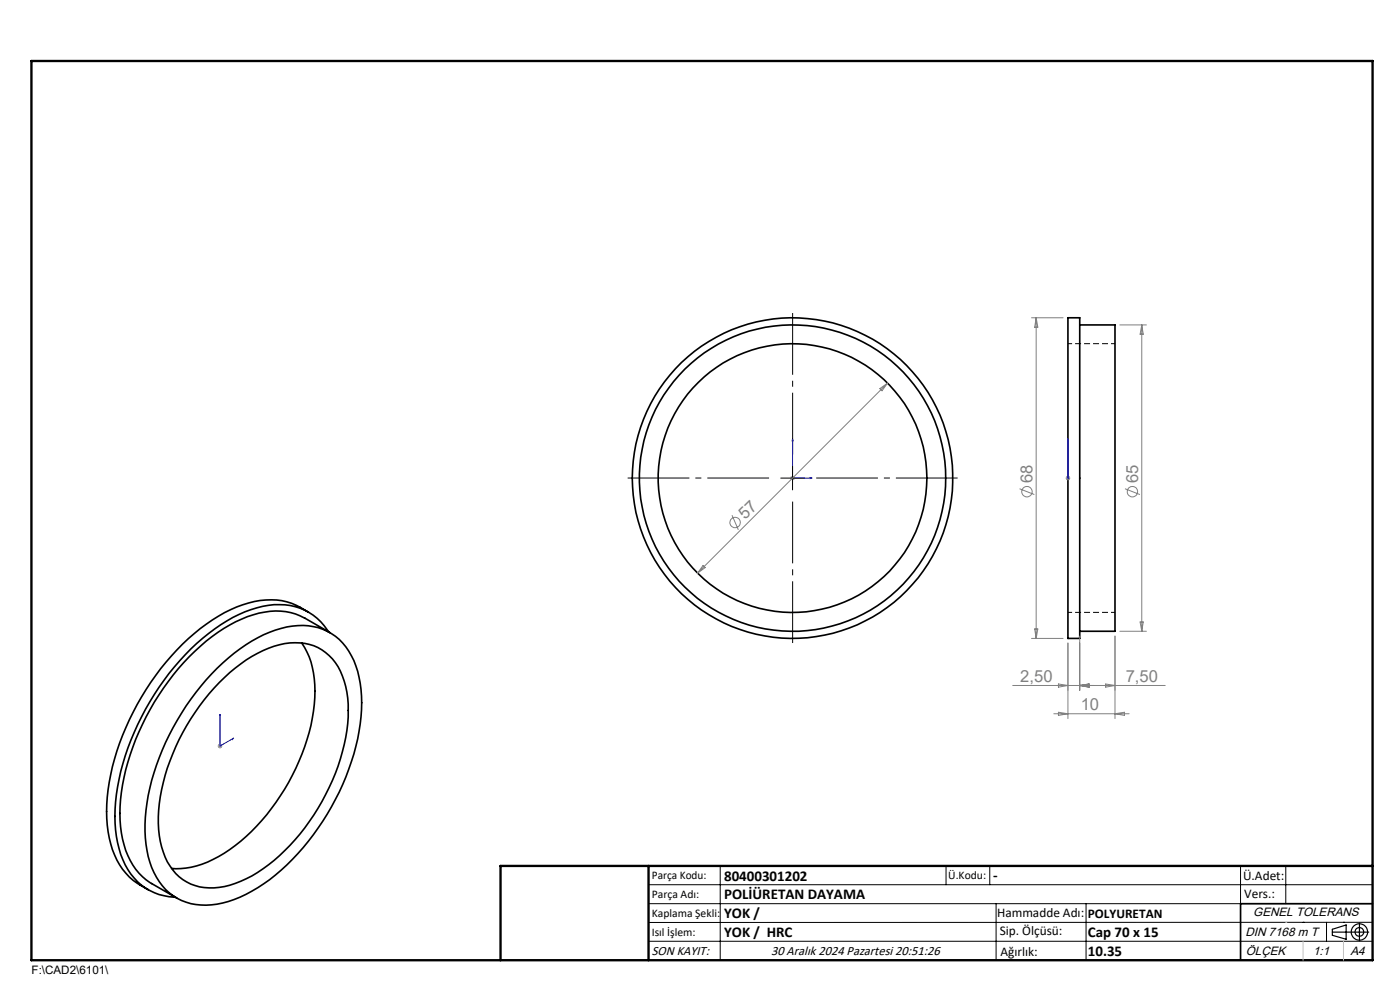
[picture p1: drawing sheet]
<svg xmlns="http://www.w3.org/2000/svg" width="297mm" height="210mm" viewBox="0 0 297 210" stroke-linecap="round" stroke-linejoin="round" font-family="sans-serif">
<g fill="none" stroke="#000" stroke-width=".35">
<path d="M226.6 67.4h2.5v68h-2.5zM229.1 68.9h7.4v65h-7.4M64 136.4a18.9 18.9 0 0 1 2.7 13 45.6 45.6 0 0 1-18 30.8 19 19 0 0 1-12.3 4M65.4 129.8a14.5 14.5 0 0 0-13.9-1.5 38.5 38.5 0 0 0-16.3 12.2 54.9 54.9 0 0 0-12.4 28.6 22.6 22.6 0 0 0 3.2 15.3 14 14 0 0 0 5.4 4.3M69.7 134a12.2 12.2 0 0 0-12.7-5.6 28.2 28.2 0 0 0-14 7 55 55 0 0 0-18.5 34.7 22.7 22.7 0 0 0 3.3 15.3 12 12 0 0 0 9.4 4.9M70 134.2l-5.3-3.1a13.3 13.3 0 0 0-11-.7 34.3 34.3 0 0 0-14.7 10.1 53.2 53.2 0 0 0-13.4 29.1 21.4 21.4 0 0 0 3.2 14.8 12 12 0 0 0 3.4 3l5.3 3.1M46 141.8a30.9 30.9 0 0 1 14.9-8.8 12 12 0 0 1 14.6 8.2 29.9 29.9 0 0 1 0 17.1 52.6 52.6 0 0 1-19.6 29.2 22 22 0 0 1-13.3 4.5 11.7 11.7 0 0 1-10.4-8 29.1 29.1 0 0 1-.4-16.8 54.4 54.4 0 0 1 14.2-25.4zM46.5 144.8a27.1 27.1 0 0 1 13.9-8.3 10.6 10.6 0 0 1 12.6 8 28.3 28.3 0 0 1-.8 16.5 46.1 46.1 0 0 1-16.4 23.3 19 19 0 0 1-12.5 4 10.3 10.3 0 0 1-8.7-7.5 27.3 27.3 0 0 1 .4-16.3 48 48 0 0 1 11.5-19.7zM291.2 191.7h-28v12"/>
<circle cx="168.1" cy="101.4" r="32.5"/>
<circle cx="168.1" cy="101.4" r="28.5"/>
<circle cx="168.1" cy="101.4" r="34"/>
</g>
<path d="M236.6 72.9h-10M226.6 129.9h10" fill="none" stroke="#000" stroke-width=".21" stroke-dasharray="1.3 .6" stroke-dashoffset=".4" stroke-linecap="butt"/>
<g fill="none" stroke="#808080" stroke-width=".21">
<path d="M218.8 67.4h6.7M219.8 67.4v68M219.8 67.4l.4 2h-.7zM237.6 68.9h5.6M242.2 68.9v65M242.2 68.9l.3 2h-.6zM186.7 82.4l1.6-1.1-1.2 1.6zM188.3 81.3l-40.3 40.3M149.2 119.9l.4 .5-1.6 1.2zM155.3 109.3l1.3 3.1M167.6 101.4h1M167.8 101.1l.7 .7"/>
<path d="M168.1 100.9v1M216.3 103.7l3.1 1.2M226.1 101.4h.9M226.2 101.1l.7 .7M226.6 100.9v1M226.9 101.1l-.7 .7M238.7 103.7l3.1 1.2M218.8 135.4h6.7M219.5 133.4h.7l-.4 2zM226.6 136.4v16M229.1 134.9v11.5M236.5 134.9v17.5"/>
<path d="M237.6 133.9h5.6M241.9 131.9h.6l-.3 2zM46.2 158.2h1M46.3 157.9l.7 .7M46.7 157.8v1M47 157.9l-.7 .7M214.8 145.4h32.4M223.6 151.4h15.9M224.5 145.1l2.1 .3-2.1 .4zM224.5 151.1l2.1 .3-2.1 .4zM229.1 145.4l1.9-.3v.7zM234.6 145.1l1.9 .3-1.9 .4z"/>
<path d="M236.5 151.4l2-.3v.7z"/>
<circle cx="156" cy="110.8" r="1.1"/>
<circle cx="217.9" cy="104.3" r="1.11"/>
<circle cx="240.2" cy="104.3" r="1.11"/>
</g>
<g fill="none" stroke="#000" stroke-width=".25">
<path d="M282.6 197.7h7.8M282.6 197.1l3-.9v3l-3-.8zM288.4 195.8v3.8M106.2 203.7h185"/>
<circle cx="288.4" cy="197.7" r="1.74"/>
<circle cx="288.4" cy="197.7" r=".93"/>
</g>
<path d="M168.1 93.1l.1 .4h-.2zM168.1 93.1v8.3h4.2M226.6 93.1v.4v-.4M226.6 93.1v8.3M171.9 101.3l.4 .1-.4 .1zM226.6 101.3v.2zM226.6 101.4h.1M46.7 151.5v6.7l2.9-1.6M46.7 151.5v.3l-.1 .1zM49.3 156.7l.3-.1-.3 .2z" fill="none" stroke="#00f" stroke-width=".21"/>
<path d="M168.2 96.4v-30M163.2 101.4h-30M168.2 106.4v30M173.2 101.4h30" fill="none" stroke="#000" stroke-width=".21" stroke-dasharray="15.2 1.3 1.3 1.3" stroke-dashoffset="2.1" stroke-linecap="butt"/>
<g fill="none" stroke="#000" stroke-width=".21">
<path d="M168.1 98.9v5M165.6 101.4h5M137.6 187.7h153.6M137.6 191.7h153.6M137.6 199.7h153.6M152.8 183.7v20M200.7 183.7v4M210 183.7v4M211.3 191.7v12M230.4 191.7v12M263.2 183.7v20M272.8 183.7v8"/>
<path d="M276.4 195.6h.1M281.4 195.6v4.1M285 195.6h.1M291.2 195.6l-153.6 .1"/>
</g>
<path d="M6.7 12.9h284.5v190.8h-284.5zM137.6 183.7v20M291.2 183.7h-185v20" fill="none" stroke="#000" stroke-width=".5"/>
<path d="M276.4 199.7v4M285 199.7v4" fill="none" stroke="#c0c0c0" stroke-width=".21"/>
<path d="M272.8 195.6h.1" fill="none" stroke="#c0c0c0" stroke-width=".25"/>
<g fill="#00f">
<path d="M171.9 101.3l.4 .1-.4 .1zM168.1 93.1l.1 .4h-.2z"/>
<path d="M226.6 101.3v.2zM226.6 93.1v.4z"/>
<path d="M49.3 156.7l.3-.1-.3 .2zM46.7 151.5v.3l-.1 .1z"/>
</g>
<g font-size="3.5" fill="#808080">
<text x="219.1" y="102.5" transform="rotate(-90 219.1 102.5)">68</text>
<text x="241.4" y="102.5" transform="rotate(-90 241.4 102.5)">65</text>
<text x="158.1" y="110.4" transform="rotate(-45 158.1 110.4)">57</text>
<text x="216.4" y="144.6">2,50</text>
<text x="238.8" y="144.6">7,50</text>
<text x="229.3" y="150.6">10</text>
</g>
<g font-size="3.2">
<text x="153.6" y="186.8">80400301202</text>
<text x="153.6" y="190.8">POLİÜRETAN DAYAMA</text>
<text x="210.7" y="186.6">-</text>
<text x="153.6" y="194.8">YOK /</text>
<text x="153.6" y="198.8">YOK / HRC</text>
<text x="230.8" y="198.7">Cap 70 x 15</text>
<text x="230.8" y="202.8">10.35</text>
</g>
<g font-size="2.8">
<text x="263.7" y="186.7">Ü.Adet:</text>
<text x="263.9" y="190.5">Vers.:</text>
<text x="211.5" y="194.5">Hammadde Adı:</text>
<text x="230.8" y="194.7">POLYURETAN</text>
<text x="138.3" y="202.6">SON KAYIT:</text>
<text x="163.6" y="202.6">30 Aralık 2024 Pazartesi 20:51:26</text>
<text x="212.1" y="198.4">Sip. Ölçüsü:</text>
<text x="212.2" y="202.7">Ağırlık:</text>
</g>
<g font-size="2.6">
<text x="265.9" y="194.4">GENEL TOLERANS</text>
<text x="264.2" y="198.5">DIN 7168 m T</text>
<text x="264.3" y="202.6">ÖLÇEK</text>
<text x="278.5" y="202.6">1:1</text>
<text x="286.5" y="202.6">A4</text>
</g>
<g font-size="2.5">
<text x="138.3" y="186.4">Parça Kodu:</text>
<text x="138.3" y="190.5">Parça Adı:</text>
<text x="201.2" y="186.5">Ü.Kodu:</text>
<text x="138.3" y="194.5">Kaplama Şekli:</text>
<text x="138.3" y="198.6">Isıl İşlem:</text>
<text x="6.7" y="206.7">F:\CAD2\6101\</text>
</g>
</svg>
